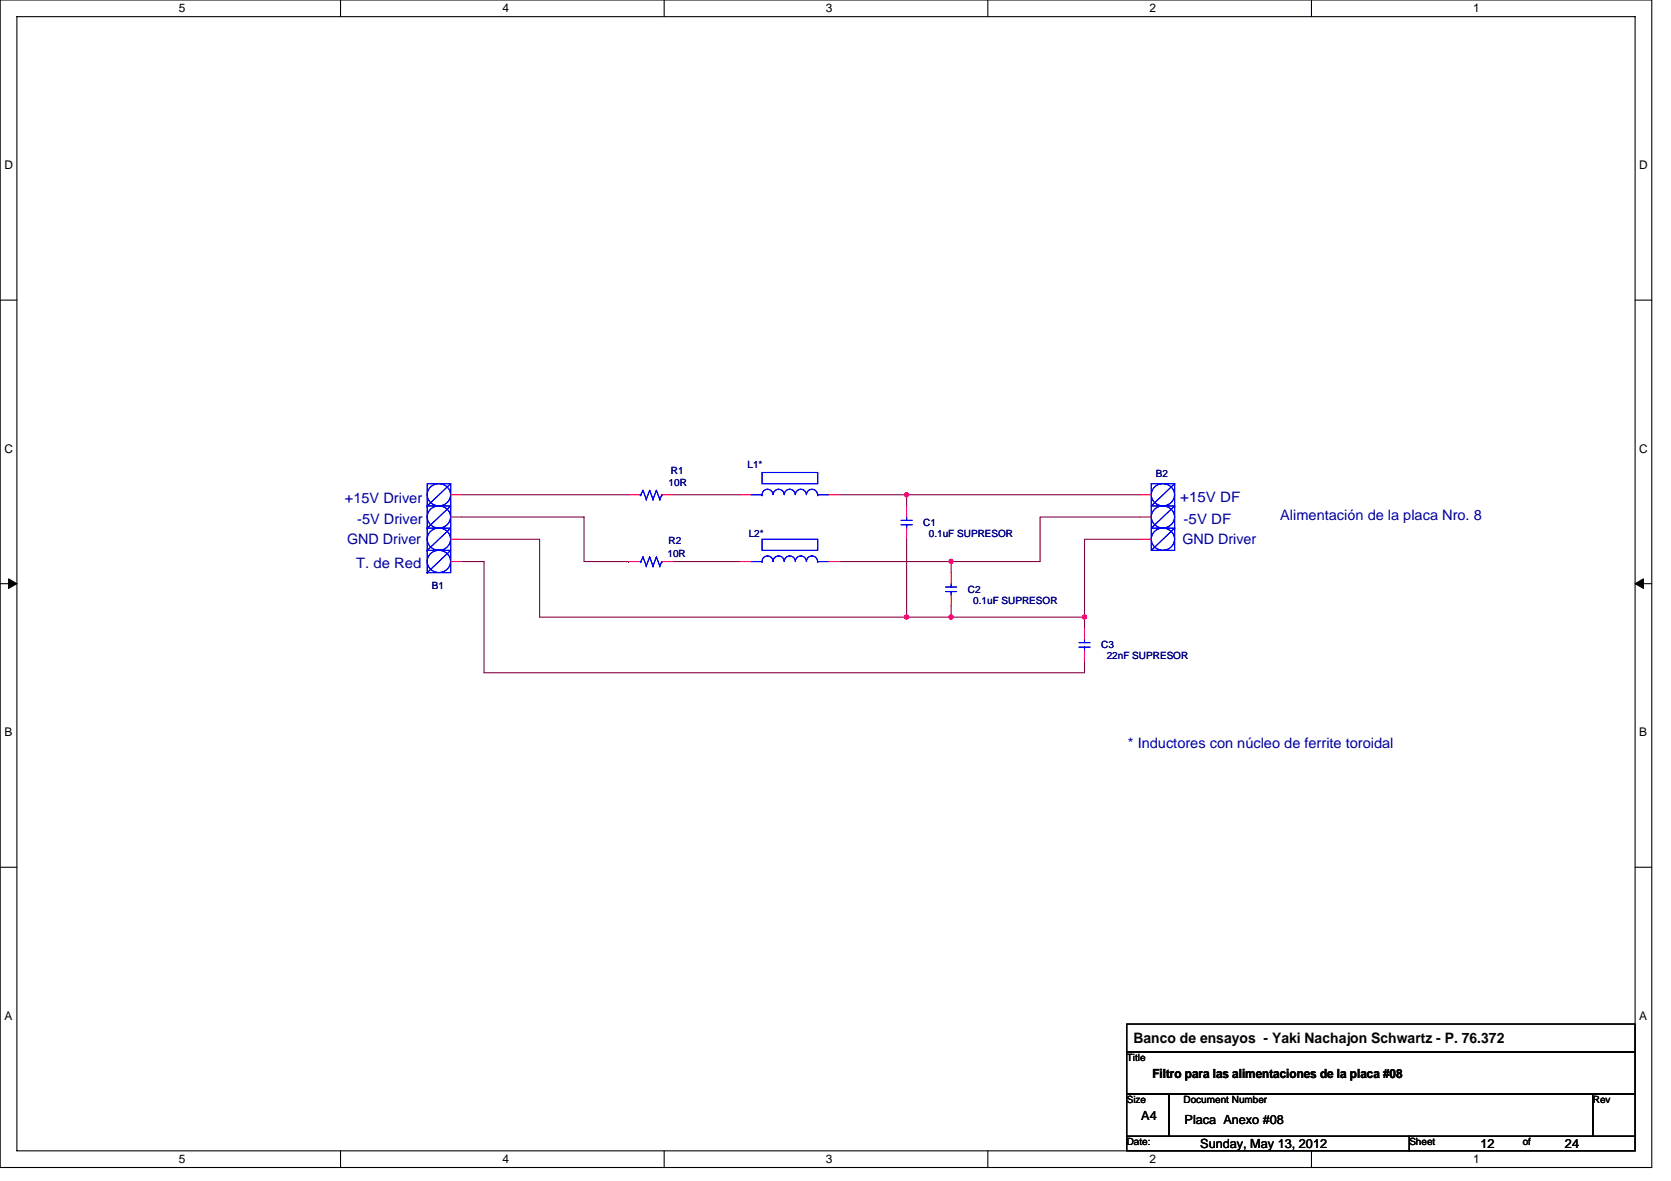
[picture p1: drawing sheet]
<svg xmlns="http://www.w3.org/2000/svg" width="297mm" height="210mm" viewBox="0 0 297 210" stroke-linecap="round" stroke-linejoin="round" font-family="sans-serif">
<path d="M0 0h293.6v207.6h-293.6zM3 3h287.7v201.6h-287.7z" fill="none" stroke="#000" stroke-width=".19"/>
<g fill="#fff">
<path d="M31.8 .3h1.2v2.4h-1.2z"/>
<path d="M31.8 204.9h1.2v2.4h-1.2z"/>
</g>
<path d="M60.5 0v3M60.5 204.6v3" fill="none" stroke="#000" stroke-width=".19"/>
<g fill="#fff">
<path d="M89.3 .3h1.2v2.4h-1.2z"/>
<path d="M89.3 204.9h1.2v2.4h-1.2z"/>
</g>
<path d="M118.1 0v3M118.1 204.6v3" fill="none" stroke="#000" stroke-width=".19"/>
<g fill="#fff">
<path d="M146.8 .3h1.2v2.4h-1.2z"/>
<path d="M146.8 204.9h1.2v2.4h-1.2z"/>
</g>
<path d="M175.6 0v3M175.6 204.6v3" fill="none" stroke="#000" stroke-width=".19"/>
<g fill="#fff">
<path d="M204.4 .3h1.1v2.4h-1.1z"/>
<path d="M204.4 204.9h1.1v2.4h-1.1z"/>
</g>
<path d="M233.1 0v3M233.1 204.6v3" fill="none" stroke="#000" stroke-width=".19"/>
<g fill="#fff">
<path d="M261.9 .3h1.2v2.4h-1.2z"/>
<path d="M261.9 204.9h1.2v2.4h-1.2z"/>
<path d="M.8 28.2h1.5v2.3h-1.5z"/>
<path d="M291.4 28.2h1.5v2.3h-1.5z"/>
<path d="M.8 78.5h1.5v2.4h-1.5z"/>
<path d="M291.4 78.5h1.5v2.4h-1.5z"/>
</g>
<path d="M0 53.4h3M290.7 53.4h2.9" fill="none" stroke="#000" stroke-width=".19"/>
<g fill="#fff">
<path d="M.8 129h1.4v2.3h-1.4z"/>
<path d="M291.4 129h1.4v2.3h-1.4z"/>
</g>
<path d="M0 103.8h3M290.7 103.8h2.9" fill="none" stroke="#000" stroke-width=".19"/>
<path d="M1.5 102.9l1.5 .9-1.5 .8zM290.7 103.8l1.4-.9v1.7z" fill="#000" stroke="#000" stroke-width=".18"/>
<g fill="#fff">
<path d="M.7 179.4h1.5v2.4h-1.5z"/>
<path d="M291.4 179.4h1.4v2.4h-1.4z"/>
</g>
<path d="M0 154.2h3M290.7 154.2h2.9M200.3 194.5h7.5v7.5h-7.5zM200.3 182.1h90.4v4.9h-90.4zM200.3 187h90.4v7.5h-90.4zM207.8 194.5h75.3v7.5h-75.3zM283.1 194.5h7.6v7.5h-7.6zM200.3 202h50.2v2.6h-50.2zM250.5 202h40.2v2.6h-40.2z" fill="none" stroke="#000" stroke-width=".19"/>
<g fill="none" stroke="#800040" stroke-width=".19">
<path d="M82.1 99.8h3.9v19.8h106.8v-2M82.1 95.9h13.8v13.8h96.9M82.1 91.9h21.7v7.9h7.9M82.1 88h29.6M111.7 99.8h.1M119.7 88h11.8M119.7 99.8h11.8M149.3 88h11.9M149.3 99.8h19.8M161.2 88h.1M161.2 88v2M161.2 95.9v13.8"/>
<path d="M161.2 88h41.5M169.1 99.8h.1M169.1 99.8v2M202.7 91.9h-17.8v7.9h-15.8M202.7 95.9h-9.9v13.8M161.2 109.7h.1M169.1 107.7v2M169.1 109.7h.1M192.8 109.7h.1M192.8 109.7v2"/>
</g>
<g fill="#f0f" stroke="#f0f" stroke-width=".19">
<circle cx="161.2" cy="88" r=".39"/>
<circle cx="169.1" cy="99.8" r=".38"/>
<circle cx="161.2" cy="109.7" r=".39"/>
<circle cx="192.8" cy="109.7" r=".38"/>
<circle cx="169.1" cy="109.7" r=".38"/>
</g>
<g fill="none" stroke="#00f" stroke-width=".19">
<path d="M75.9 86h4.2v15.8h-4.2zM75.9 97.9h4.2l-4.2 3.9M75.9 93.9h4.2l-4.2 4M75.9 90h4.2l-4.2 3.9M75.9 97.9h.1M75.9 93.9h.1M75.9 90h.1M76.5 98.4a2.01 2.01 0 0 1 3.1 .1 2.01 2.01 0 0 1-.5 3 2.01 2.01 0 0 1-2.7-.4 2.01 2.01 0 0 1 .1-2.7zM76.5 94.5a2.01 2.01 0 0 1 3.1 .1 2.01 2.01 0 0 1-.5 3 2.01 2.01 0 0 1-2.7-.5 2.01 2.01 0 0 1 .1-2.6zM76.5 90.5a2.01 2.01 0 0 1 3.1 .1 2.01 2.01 0 0 1-.5 3 2 2 0 0 1-2.7-.4 2 2 0 0 1 .1-2.7zM76.5 86.6a2.01 2.01 0 0 1 3.1 .1 2.01 2.01 0 0 1-.5 3 2.01 2.01 0 0 1-2.7-.5 2.01 2.01 0 0 1 .1-2.6zM80.1 86l-4.2 4"/>
<path d="M113.7 88h.2M113.7 99.8h.2M113.9 88h.1M113.9 99.8h.1M114.3 87.2h.1M114.3 99h.1M114.3 87.2l-.4 .8M114.3 87.2l.6 1.6M114.3 99l-.4 .8M114.3 99l.6 1.6M114.9 88.8h.1M115.5 87.2h.1"/>
<path d="M115.5 99h.1M115.5 87.2l-.6 1.6M115.5 87.2l.6 1.6M115.5 99l-.6 1.6M115.5 99l.6 1.6M116.1 88.8h.1M116.7 87.2h.1M116.7 99h.1M116.7 87.2l-.6 1.6M116.7 87.2l.6 1.6M116.7 99l-.6 1.6M116.7 99l.6 1.6"/>
<path d="M117.3 88.8h.1M117.7 88h.1M117.7 99.8h.1M117.7 88l-.4 .8M117.7 99.8l-.4 .8M133.5 88h2M133.5 99.8h2M135.5 84h9.8v2h-9.8zM135.5 95.9h9.8v2h-9.8zM135.5 87.9a.97 .97 0 0 1 .9-.9 .97 .97 0 0 1 1 .9M135.5 88h.1M135.5 99.8a.97 .97 0 0 1 .9-1 .97 .97 0 0 1 1 1"/>
<path d="M135.5 99.8h.1M137.4 87.9a.98 .98 0 0 1 1-.9 .98 .98 0 0 1 1 .9 .98 .98 0 0 1 1-.9 .98 .98 0 0 1 1 .9M137.4 99.8a.98 .98 0 0 1 1-1 .98 .98 0 0 1 1 1 .98 .98 0 0 1 1-1 .98 .98 0 0 1 1 1M141.4 87.9a.97 .97 0 0 1 1-.9 .97 .97 0 0 1 .9 .9M141.4 99.8a.97 .97 0 0 1 1-1 .97 .97 0 0 1 .9 1M143.4 87.9a.98 .98 0 0 1 .9-.9 .98 .98 0 0 1 1 .9M143.4 99.8a.98 .98 0 0 1 .9-1 .98 .98 0 0 1 1 1M145.3 88h.1M145.3 99.8h.1M145.3 88h2M145.3 99.8h2M160.2 93.3h2"/>
<path d="M160.2 92.5h2M161.2 91.9v.6M161.2 93.3h.1M161.2 93.3v.6M204.7 86h4.1v11.9h-4.1zM205.3 90.5a2 2 0 0 1 3.3 .6 2 2 0 0 1-1.9 2.8 1.96 1.96 0 0 1-1.9-1.2 1.96 1.96 0 0 1 .5-2.2zM208.8 86l-4.1 4h4.1M208.8 90l-4.1 3.9h4.1M208.8 86h.1M208.8 90h.1M208.8 93.9h.1M208.8 93.9l-4.1 4"/>
<path d="M75.9 101.8h.1M114.9 100.6h.1M116.1 100.6h.1M117.3 100.6h.1M168.1 105.2h1.9M168.1 104.4h1.9M169.1 103.8v.6M169.1 105.2h.1M169.1 105.2v.6M191.8 115.1h2M191.8 114.3h2M192.8 113.7v.6"/>
<path d="M192.8 115.1h.1M192.8 115.1v.6"/>
<circle cx="206.8" cy="95.9" r="2.02"/>
<circle cx="206.8" cy="88" r="2.02"/>
</g>
<g fill="none" stroke="#f00" stroke-width=".19">
<path d="M80.1 88h2M80.1 99.8h2M80.1 95.9h2M80.1 91.9h2M111.7 88h2M111.7 99.8h2M117.7 88h2M117.7 99.8h2M131.5 88h2M131.5 99.8h2M147.3 88h2M147.3 99.8h2"/>
<path d="M161.2 90v1.9M161.2 93.9v2M202.7 88h2M202.7 95.9h2M202.7 91.9h2M169.1 101.8v2M169.1 105.8v1.9M192.8 111.7v2M192.8 115.7v1.9"/>
</g>
<g font-size="2.6" fill="#0000a0">
<text x="61.3" y="89.5">+15V Driver</text>
<text x="209.8" y="89.3">+15V DF</text>
<text x="63.5" y="93.2">-5V Driver</text>
<text x="210.4" y="93.2">-5V DF</text>
<text x="227.6" y="92.5">Alimentación de la placa Nro. 8</text>
<text x="61.7" y="96.8">GND Driver</text>
<text x="63.3" y="101">T. de Red</text>
<text x="210.2" y="96.8">GND Driver</text>
<text x="200.5" y="133">* Inductores con núcleo de ferrite toroidal</text>
</g>
<text font-size="2.6" x="201.5" y="185.5">Banco de ensayos - Yaki Nachajon Schwartz - P. 76.372</text>
<g font-size="2.2">
<text x="204.8" y="191.7">Filtro para las alimentaciones de la placa #08</text>
<text x="202.9" y="199.1">A4</text>
<text x="210.6" y="199.9">Placa Anexo #08</text>
<text x="213.4" y="204.1">Sunday, May 13, 2012</text>
<text x="263.2" y="204.1">12</text>
<text x="278.2" y="204.1">24</text>
</g>
<g font-size="2.1">
<text x="31.8" y="2.2">5</text>
<text x="89.3" y="2.2">4</text>
<text x="146.8" y="2.2">3</text>
<text x="204.4" y="2.2">2</text>
<text x="261.9" y="2.2">1</text>
<text x=".8" y="30.1">D</text>
<text x="291.4" y="30.1">D</text>
<text x=".8" y="80.5">C</text>
<text x="291.4" y="80.5">C</text>
<text x=".8" y="130.9">B</text>
<text x="291.4" y="130.9">B</text>
<text x=".8" y="181.3">A</text>
<text x="291.4" y="181.3">A</text>
<text x="31.8" y="206.8">5</text>
<text x="89.3" y="206.8">4</text>
<text x="146.8" y="206.8">3</text>
<text x="204.4" y="206.8">2</text>
<text x="261.9" y="206.8">1</text>
</g>
<g font-size="1.8" fill="#000080">
<text x="132.9" y="83.2">L1*</text>
<text x="118.8" y="86.4">10R</text>
<text x="119.2" y="84.2">R1</text>
<text x="205.4" y="84.8">B2</text>
<text x="133.1" y="95.5">L2*</text>
<text x="164.1" y="93.5">C1</text>
<text x="165.1" y="95.5">0.1uF SUPRESOR</text>
<text x="118.7" y="99.1">10R</text>
<text x="118.8" y="96.7">R2</text>
<text x="76.7" y="104.8">B1</text>
<text x="172" y="105.4">C2</text>
<text x="173" y="107.4">0.1uF SUPRESOR</text>
<text x="195.8" y="115.3">C3</text>
<text x="196.7" y="117.2">22nF SUPRESOR</text>
</g>
<g font-size="1.8">
<text x="200.3" y="188.6">Title</text>
<text x="200.3" y="196.1">Size</text>
<text x="210.4" y="196.1">Document Number</text>
<text x="283.1" y="196.1">Rev</text>
<text x="200.3" y="203.6">Date:</text>
<text x="250.5" y="203.6">Sheet</text>
<text x="270.7" y="203.6">of</text>
</g>
</svg>
